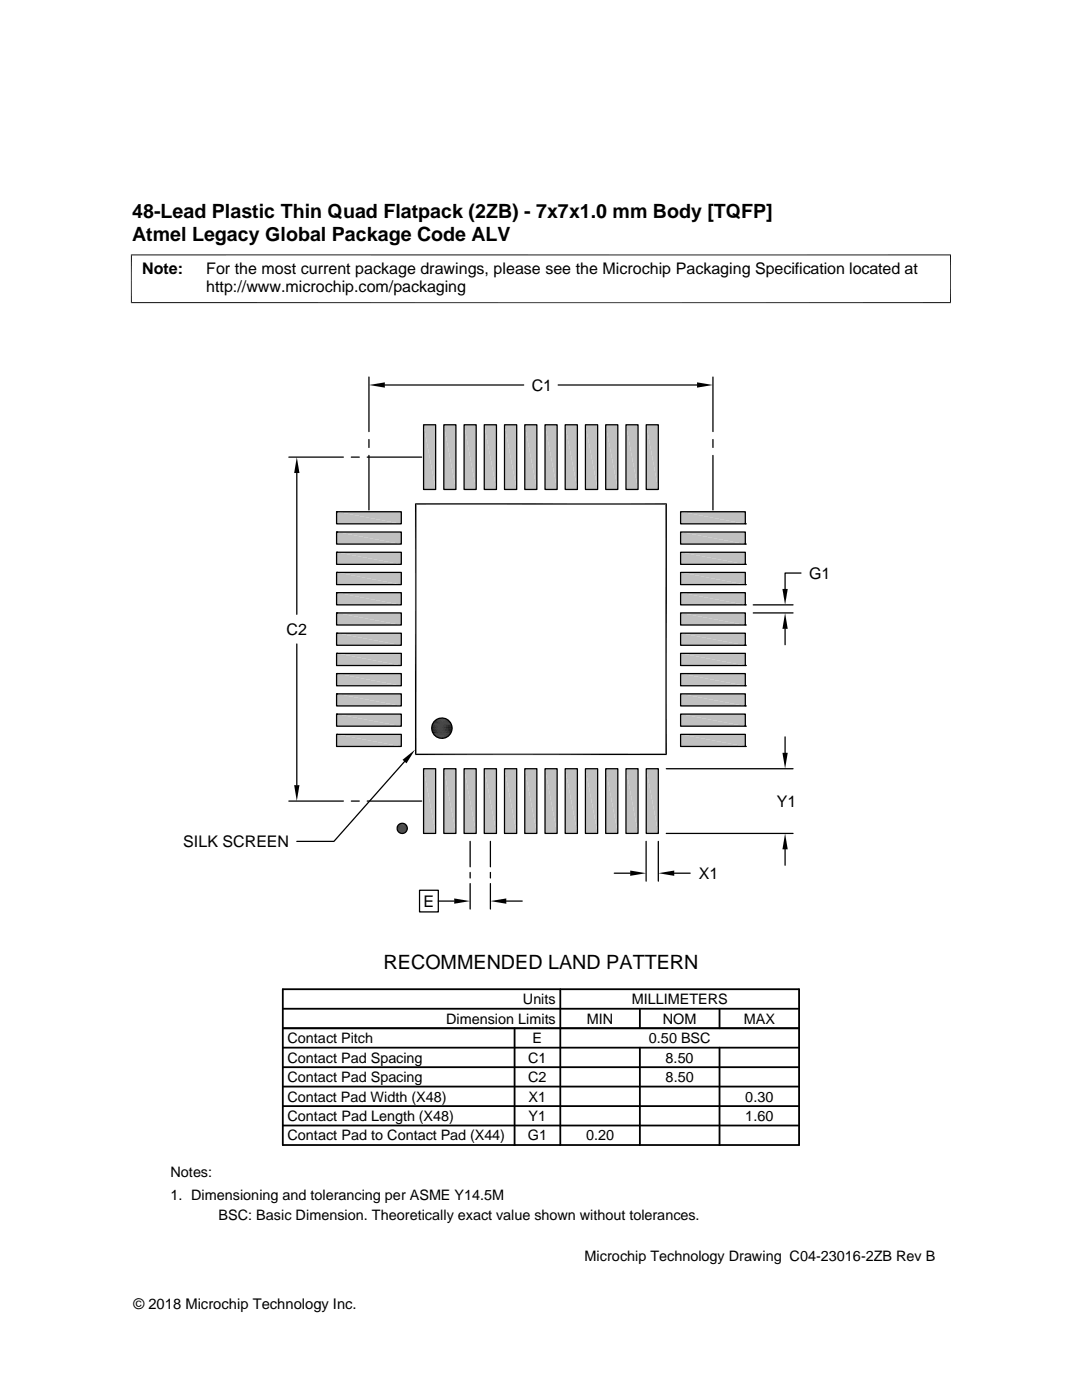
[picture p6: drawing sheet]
<svg xmlns="http://www.w3.org/2000/svg" width="216mm" height="279mm" viewBox="0 0 216 279" stroke-linecap="round" stroke-linejoin="round" font-family="sans-serif">
<g fill="#c0c0c0">
<path d="M128.9 84.8l2.5 12.9h-2.5z"/>
<path d="M128.9 84.8h2.5v12.9z"/>
<path d="M124.9 84.8l2.4 12.9h-2.4z"/>
<path d="M124.9 84.8h2.4v12.9z"/>
<path d="M120.9 84.8l2.4 12.9h-2.4z"/>
<path d="M120.9 84.8h2.4v12.9z"/>
<path d="M116.8 84.8l2.5 12.9h-2.5z"/>
<path d="M116.8 84.8h2.5v12.9z"/>
<path d="M112.8 84.8l2.4 12.9h-2.4z"/>
<path d="M112.8 84.8h2.4v12.9z"/>
<path d="M108.8 84.8l2.4 12.9h-2.4z"/>
<path d="M108.8 84.8h2.4v12.9z"/>
<path d="M104.7 84.8l2.4 12.9h-2.4z"/>
<path d="M104.7 84.8h2.4v12.9z"/>
<path d="M100.7 84.8l2.4 12.9h-2.4z"/>
<path d="M100.7 84.8h2.4v12.9z"/>
<path d="M96.6 84.8l2.5 12.9h-2.5z"/>
<path d="M96.6 84.8h2.5v12.9z"/>
<path d="M92.6 84.8l2.4 12.9h-2.4z"/>
<path d="M92.6 84.8h2.4v12.9z"/>
<path d="M88.6 84.8l2.4 12.9h-2.4z"/>
<path d="M88.6 84.8h2.4v12.9z"/>
<path d="M84.5 84.8l2.4 12.9h-2.4z"/>
<path d="M84.5 84.8h2.4v12.9z"/>
<path d="M135.8 102.1l12.9 2.4h-12.9z"/>
<path d="M135.8 102.1h12.9v2.4z"/>
<path d="M67.2 102.1l12.9 2.4h-12.9z"/>
<path d="M67.2 102.1h12.9v2.4z"/>
<path d="M135.8 106.2l12.9 2.4h-12.9z"/>
<path d="M135.8 106.2h12.9v2.4z"/>
<path d="M67.2 106.2l12.9 2.4h-12.9z"/>
<path d="M67.2 106.2h12.9v2.4z"/>
<path d="M135.8 110.2l12.9 2.4h-12.9z"/>
<path d="M135.8 110.2h12.9v2.4z"/>
<path d="M67.2 110.2l12.9 2.4h-12.9z"/>
<path d="M67.2 110.2h12.9v2.4z"/>
<path d="M135.8 114.2l12.9 2.5h-12.9z"/>
<path d="M135.8 114.2h12.9v2.5z"/>
<path d="M67.2 114.2l12.9 2.5h-12.9z"/>
<path d="M67.2 114.2h12.9v2.5z"/>
<path d="M135.8 118.3l12.9 2.4h-12.9z"/>
<path d="M135.8 118.3h12.9v2.4z"/>
<path d="M67.2 118.3l12.9 2.4h-12.9z"/>
<path d="M67.2 118.3h12.9v2.4z"/>
<path d="M135.8 122.3l12.9 2.4h-12.9z"/>
<path d="M135.8 122.3h12.9v2.4z"/>
<path d="M67.2 122.3l12.9 2.4h-12.9z"/>
<path d="M67.2 122.3h12.9v2.4z"/>
<path d="M135.8 126.4l12.9 2.4h-12.9z"/>
<path d="M135.8 126.4h12.9v2.4z"/>
<path d="M67.2 126.4l12.9 2.4h-12.9z"/>
<path d="M67.2 126.4h12.9v2.4z"/>
<path d="M135.8 130.4l12.9 2.4h-12.9z"/>
<path d="M135.8 130.4h12.9v2.4z"/>
<path d="M67.2 130.4l12.9 2.4h-12.9z"/>
<path d="M67.2 130.4h12.9v2.4z"/>
<path d="M135.8 134.4l12.9 2.5h-12.9z"/>
<path d="M135.8 134.4h12.9v2.5z"/>
<path d="M67.2 134.4l12.9 2.5h-12.9z"/>
<path d="M67.2 134.4h12.9v2.5z"/>
<path d="M135.8 138.5l12.9 2.4h-12.9z"/>
<path d="M135.8 138.5h12.9v2.4z"/>
<path d="M67.2 138.5l12.9 2.4h-12.9z"/>
<path d="M67.2 138.5h12.9v2.4z"/>
<path d="M135.8 142.5l12.9 2.4h-12.9z"/>
<path d="M135.8 142.5h12.9v2.4z"/>
<path d="M67.2 142.5l12.9 2.4h-12.9z"/>
<path d="M67.2 142.5h12.9v2.4z"/>
<path d="M135.8 146.6l12.9 2.4h-12.9z"/>
<path d="M135.8 146.6h12.9v2.4z"/>
<path d="M67.2 146.6l12.9 2.4h-12.9z"/>
<path d="M67.2 146.6h12.9v2.4z"/>
<path d="M128.9 153.4l2.5 12.9h-2.5z"/>
<path d="M128.9 153.4h2.5v12.9z"/>
<path d="M124.9 153.4l2.4 12.9h-2.4z"/>
<path d="M124.9 153.4h2.4v12.9z"/>
<path d="M120.9 153.4l2.4 12.9h-2.4z"/>
<path d="M120.9 153.4h2.4v12.9z"/>
<path d="M116.8 153.4l2.5 12.9h-2.5z"/>
<path d="M116.8 153.4h2.5v12.9z"/>
<path d="M112.8 153.4l2.4 12.9h-2.4z"/>
<path d="M112.8 153.4h2.4v12.9z"/>
<path d="M108.8 153.4l2.4 12.9h-2.4z"/>
<path d="M108.8 153.4h2.4v12.9z"/>
<path d="M104.7 153.4l2.4 12.9h-2.4z"/>
<path d="M104.7 153.4h2.4v12.9z"/>
<path d="M100.7 153.4l2.4 12.9h-2.4z"/>
<path d="M100.7 153.4h2.4v12.9z"/>
<path d="M96.6 153.4l2.5 12.9h-2.5z"/>
<path d="M96.6 153.4h2.5v12.9z"/>
<path d="M92.6 153.4l2.4 12.9h-2.4z"/>
<path d="M92.6 153.4h2.4v12.9z"/>
<path d="M88.6 153.4l2.4 12.9h-2.4z"/>
<path d="M88.6 153.4h2.4v12.9z"/>
<path d="M84.5 153.4l2.4 12.9h-2.4z"/>
<path d="M84.5 153.4h2.4v12.9z"/>
</g>
<g fill="none" stroke="#000" stroke-width=".25">
<path d="M73.6 75.2v10.9M76.8 76.8h27.7M111.4 76.8h27.7M142.3 75.2v10.9M57.6 91.2h10.9M59.2 94.4v28.2M70.1 91.2h1.6M73.3 91.2h10.8M73.6 87.7v1.6M73.6 90.9v10.9M84.5 84.8h2.4v12.9h-2.4zM88.6 84.8h2.4v12.9h-2.4z"/>
<path d="M92.6 84.8h2.4v12.9h-2.4zM96.6 84.8h2.5v12.9h-2.5zM100.7 84.8h2.4v12.9h-2.4zM104.7 84.8h2.4v12.9h-2.4zM108.8 84.8h2.4v12.9h-2.4zM112.8 84.8h2.4v12.9h-2.4zM116.8 84.8h2.5v12.9h-2.5zM120.9 84.8h2.4v12.9h-2.4zM124.9 84.8h2.4v12.9h-2.4zM128.9 84.8h2.5v12.9h-2.5zM142.3 87.7v1.6M142.3 90.9v10.9"/>
<path d="M67.2 102.1h12.9v2.4h-12.9zM67.2 102.1h.1M67.2 106.2h12.9v2.4h-12.9zM67.2 106.2h.1M67.2 110.2h12.9v2.4h-12.9zM67.2 110.2h.1M67.2 114.2h12.9v2.5h-12.9zM67.2 114.2h.1M67.2 118.3h12.9v2.4h-12.9zM67.2 118.3h.1M135.8 118.3h12.9v2.4h-12.9zM135.8 114.2h12.9v2.5h-12.9z"/>
<path d="M135.8 110.2h12.9v2.4h-12.9zM135.8 106.2h12.9v2.4h-12.9zM135.8 102.1h12.9v2.4h-12.9zM148.7 116.7h.1M148.7 112.6h.1M148.7 108.6h.1M148.7 104.5h.1M159.8 114.4h-3.1v3.1M59.2 128.5v28.2M67.2 122.3h12.9v2.4h-12.9zM67.2 122.3h.1M67.2 126.4h12.9v2.4h-12.9z"/>
<path d="M67.2 126.4h.1M67.2 130.4h12.9v2.4h-12.9zM67.2 130.4h.1M67.2 134.4h12.9v2.5h-12.9zM67.2 134.4h.1M67.2 138.5h12.9v2.4h-12.9zM67.2 138.5h.1M135.8 138.5h12.9v2.4h-12.9zM135.8 134.4h12.9v2.5h-12.9zM135.8 130.4h12.9v2.4h-12.9zM135.8 126.4h12.9v2.4h-12.9zM135.8 122.3h12.9v2.4h-12.9z"/>
<path d="M148.7 136.9h.1M148.7 132.8h.1M148.7 128.8h.1M148.7 124.7h.1M148.7 120.7h.1M150.3 122.3h7.9M150.3 120.7h7.9M156.7 125.5v3.2M57.6 159.9h10.9M67.2 142.5h12.9v2.4h-12.9zM67.2 142.5h.1M67.2 146.6h12.9v2.4h-12.9z"/>
<path d="M67.2 146.6h.1M70.1 159.9h1.6M73.3 159.9h10.8M80.7 152l-14.1 15.9h-7.4M84.5 153.4h2.4v12.9h-2.4zM88.6 153.4h2.4v12.9h-2.4zM92.6 153.4h2.4v12.9h-2.4zM96.6 153.4h2.5v12.9h-2.5zM100.7 153.4h2.4v12.9h-2.4zM104.7 153.4h2.4v12.9h-2.4zM108.8 153.4h2.4v12.9h-2.4zM112.8 153.4h2.4v12.9h-2.4z"/>
<path d="M116.8 153.4h2.5v12.9h-2.5zM120.9 153.4h2.4v12.9h-2.4zM124.9 153.4h2.4v12.9h-2.4zM128.9 153.4h2.5v12.9h-2.5zM132.9 153.4h25.3M135.8 146.6h12.9v2.4h-12.9zM135.8 142.5h12.9v2.4h-12.9zM148.7 149h.1M148.7 144.9h.1M148.7 140.9h.1M156.7 147.1v3.1M83.7 177.7h3.8v4.3h-3.8z"/>
<path d="M87.5 179.8h3.1M93.8 167.9v5.1M93.8 174.1v1.1M93.8 176.3v5.1M97.9 167.9v5.1M97.9 174.1v1.1M97.9 176.3v5.1M101 179.8h3.2M122.6 174.3h3.2M128.9 167.9v8M131.4 167.9v8M132.9 166.3h25.3"/>
<path d="M134.5 174.3h3.2M156.7 169.5v3.2"/>
<circle cx="88.2" cy="145.3" r="2.03"/>
<circle cx="80.3" cy="165.3" r="1.02"/>
</g>
<g fill="none" stroke="#000" stroke-width=".36">
<path d="M56.4 197.4h103v31.1h-103zM111.8 197.4v31.1M56.4 201.3h103M56.4 216.9h103M56.4 205.2h103M56.4 209.1h103M56.4 213h103M102.7 205.2v23.3M127.7 201.3v3.9M127.7 209.1v19.4M143.6 201.3v3.9M143.6 209.1v19.4"/>
<path d="M56.4 220.7h103M56.4 224.6h103"/>
</g>
<g fill="none" stroke="#000" stroke-width=".2">
<path d="M26.1 50.9h163.7M26.2 50.8v9.7M189.7 50.8v9.7M26.1 60.4h163.7M86.1 145.4h4.1M86.1 145.6h4.1M86.1 145h4.1M86.2 144.8h4M86.2 145.8h4M86.2 144.7h3.9M86.2 146h3.9M86.3 146.2h3.8"/>
<path d="M86.3 144.5h3.8M86.4 146.3h3.6M86.4 144.3h3.6M86.5 144.1h3.4M86.5 146.5h3.4M86.6 146.7h3.2M86.6 144h3.2M86.7 143.8h2.9M86.7 146.8h2.9M86.8 146.9h2.7M86.8 143.7h2.7M87 143.6h2.3"/>
<path d="M87 147h2.3M87.2 143.5h2M87.2 147.1h2M79.2 165.2h2.1M79.2 165.3h2.1M79.2 165.4h2.1M79.2 165.5h2.1"/>
</g>
<g fill="#000">
<path d="M73.6 76.8l3.2-.5v1.1zM139.1 76.3l3.2 .5-3.2 .6zM59.2 91.2l.6 3.2h-1.1zM156.1 117.5h1.1l-.5 3.2zM156.7 122.3l.5 3.2h-1.1zM58.7 156.7h1.1l-.6 3.2zM80.3 151.6l2.5-2-1.7 2.7zM87.2 147.1l1.8 .1zM87.4 143.5l1.8 .1zM87.4 147.2h1.4zM87.4 147.2h1.6zM87.4 143.5h1.6z"/>
<path d="M87.5 143.4l1.5 .1zM87.5 147.2l1.1 .1zM87.5 147.2h1.3zM87.5 143.4h1.3zM87.7 143.3l1.1 .1zM87.7 147.3h.7zM87.7 147.3h.9zM87.7 143.3h.9zM87.9 143.3h.7zM87.9 147.3h.5zM87.9 143.3h.5zM156.1 150.2h1.1l-.5 3.2z"/>
<path d="M79.3 165.1h2v.1zM79.3 165.5l1.9 .1h-1.9zM79.3 165.5h2l-.1 .1zM79.3 165l2 .1zM79.3 165.6l1.9 .1zM79.3 165.6h1.9zM79.3 164.9l1.9 .1h-1.9zM79.3 164.9h1.9v.1zM79.3 165.7l1.9 .1zM79.3 165.7h1.9zM79.4 164.8l1.8 .1zM79.4 165.8l1.7 .1z"/>
<path d="M79.4 165.8h1.8zM79.4 164.8h1.8zM79.4 165.9h1.6zM79.4 165.9h1.7zM79.5 164.7l1.6 .1zM79.5 165.9l1.5 .1zM79.5 165.9h1.5zM79.5 164.6l1.5 .1h-1.5zM79.5 164.6l1.5 .1zM79.5 166l1.4 .1zM79.5 166h1.5zM79.5 164.6h1.5z"/>
<path d="M79.6 164.5l1.4 .1zM79.6 166.1h1.2zM79.6 166.1h1.3zM79.6 164.5h1.3zM79.7 164.5h1.2zM79.7 166.1l1.1 .1zM79.7 166.1h1.1zM79.7 164.5h1.1zM79.8 164.4l1 .1zM79.8 166.2h.9zM79.8 166.2h1zM79.8 164.4h1z"/>
<path d="M79.8 166.2l.8 .1zM79.8 164.4h.9zM79.9 164.4h.8zM79.9 166.3h.6zM79.9 166.3h.7zM79.9 164.4h.7zM80 164.3l.6 .1zM80 166.3h.4zM80 166.3h.5zM80 164.3h.5zM80.1 164.3h.4zM80.1 166.3h.3z"/>
<path d="M80.1 164.3h.3zM90.6 179.3l3.2 .5-3.2 .6zM97.9 179.8l3.1-.5v1.1zM125.8 173.7l3.1 .6-3.1 .5zM131.4 174.3l3.1-.6v1.1zM156.7 166.3l.5 3.2h-1.1z"/>
</g>
<path d="M86.1 145.2h4.1" fill="none" stroke="#000" stroke-width=".21"/>
<path d="M83 100.4v50.3M132.9 100.4v50.3" fill="none" stroke="#000" stroke-width=".3"/>
<path d="M133.1 100.6h-50.3M82.8 150.5h50.3" fill="none" stroke="#000" stroke-width=".28"/>
<g font-size="3.9">
<text x="26.4" y="43.5">48-Lead Plastic Thin Quad Flatpack (2ZB) - 7x7x1.0 mm Body [TQFP]</text>
<text x="26.4" y="48">Atmel Legacy Global Package Code ALV</text>
<text x="76.5" y="193.3">RECOMMENDED LAND PATTERN</text>
</g>
<g font-size="3.2">
<text x="28.4" y="54.6">Note:</text>
<text x="41.1" y="58.3">http://www.microchip.com/packaging</text>
<text x="41.1" y="54.6">For the most current package drawings, please see the Microchip Packaging Specification located at</text>
<text x="106.1" y="78">C1</text>
<text x="161.4" y="115.5">G1</text>
<text x="57.2" y="126.7">C2</text>
<text x="155" y="161">Y1</text>
<text x="36.6" y="169">SILK SCREEN</text>
<text x="139.5" y="175.4">X1</text>
<text x="84.5" y="181">E</text>
</g>
<g font-size="2.9">
<text x="104.3" y="200.4">Units</text>
<text x="126" y="200.4">MILLIMETERS</text>
<text x="57.3" y="208.2">Contact Pitch</text>
<text x="89" y="204.3">Dimension Limits</text>
<text x="106.3" y="208.2">E</text>
<text x="117.1" y="204.3">MIN</text>
<text x="129.5" y="208.2">0.50 BSC</text>
<text x="132.3" y="204.3">NOM</text>
<text x="148.4" y="204.3">MAX</text>
<text x="57.3" y="215.9">Contact Pad Spacing</text>
<text x="57.3" y="212">Contact Pad Spacing</text>
<text x="105.4" y="215.9">C2</text>
<text x="105.4" y="212">C1</text>
<text x="132.8" y="212">8.50</text>
<text x="132.8" y="215.9">8.50</text>
<text x="57.3" y="219.8">Contact Pad Width (X48)</text>
<text x="105.5" y="219.8">X1</text>
<text x="148.7" y="219.8">0.30</text>
<text x="57.3" y="227.6">Contact Pad to Contact Pad (X44)</text>
<text x="57.3" y="223.7">Contact Pad Length (X48)</text>
<text x="105.3" y="227.6">G1</text>
<text x="105.5" y="223.7">Y1</text>
<text x="116.9" y="227.6">0.20</text>
<text x="148.7" y="223.7">1.60</text>
<text x="34" y="234.9">Notes:</text>
<text x="34" y="239.5">1. Dimensioning and tolerancing per ASME Y14.5M</text>
<text x="43.6" y="243.6">BSC: Basic Dimension. Theoretically exact value shown without tolerances.</text>
<text x="116.6" y="251.7">Microchip Technology Drawing C04-23016-2ZB Rev B</text>
<text x="26.6" y="261.3">© 2018 Microchip Technology Inc.</text>
</g>
</svg>
